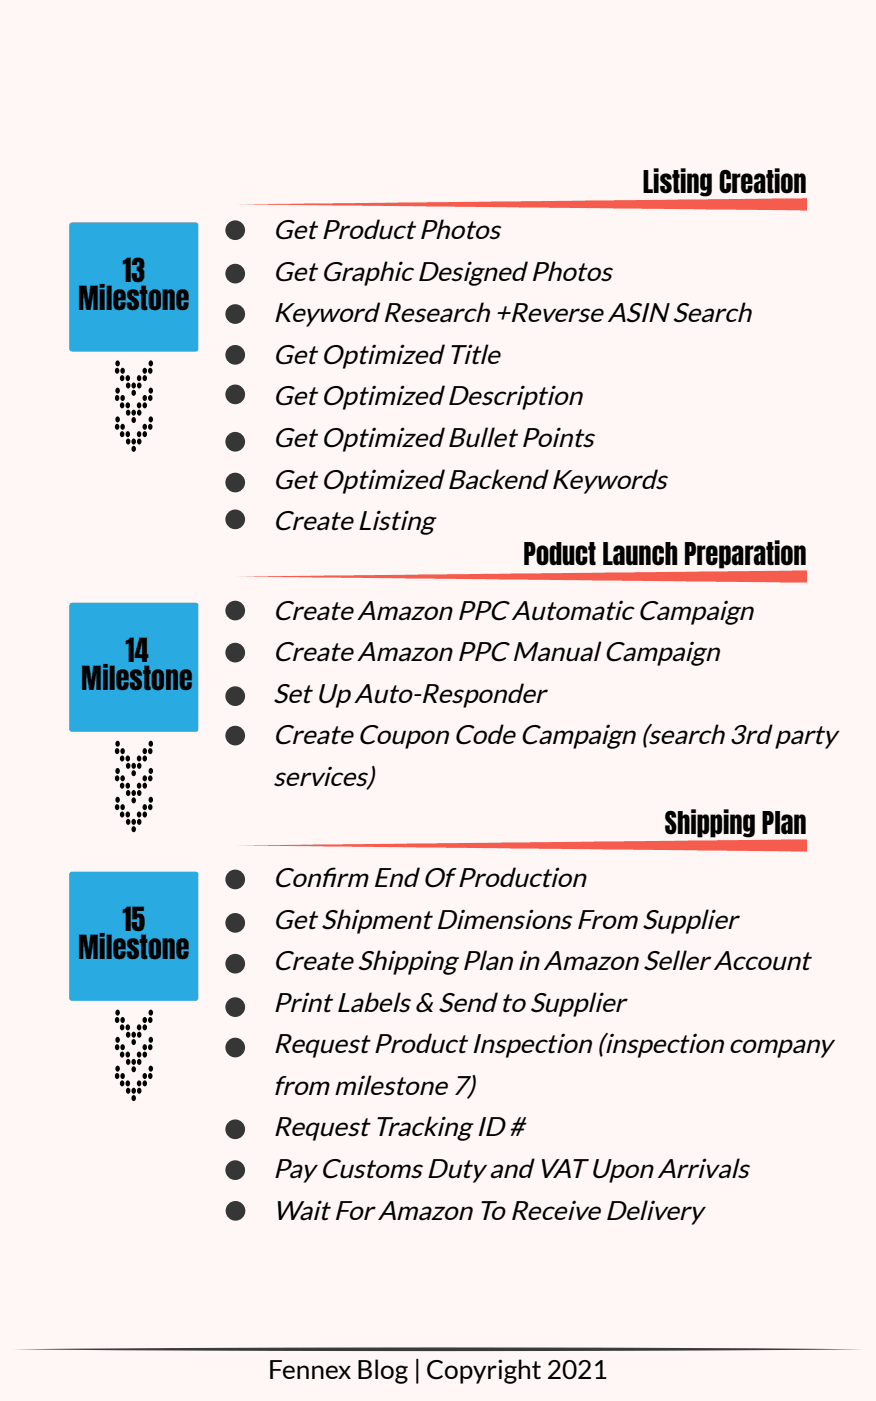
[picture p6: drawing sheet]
<svg xmlns="http://www.w3.org/2000/svg" width="423mm" height="677mm" viewBox="0 0 423 677" stroke-linecap="round" stroke-linejoin="round" font-family="sans-serif">
<path d="M0 0h423v677h-423z" fill="#fff6f6"/>
<path d="M6 652l206-1 205 1-205 1z" fill="#3b3b3b"/>
<g fill="#363636">
<circle cx="114" cy="111" r="5"/>
<circle cx="114" cy="132" r="5"/>
<circle cx="114" cy="172" r="5"/>
</g>
<path d="M114 99l276-3v6z" fill="#f65c4d"/>
<g fill="#000">
<path d="M69 182a1.2 1.2 0 0 1 2 1 1.2 1.2 0 0 1-2 1z"/>
<circle cx="57" cy="179" r="1.3"/>
<circle cx="57" cy="176" r="1.3"/>
<circle cx="59" cy="179" r="1.3"/>
<circle cx="70" cy="179" r="1.3"/>
<circle cx="73" cy="179" r="1.3"/>
<circle cx="73" cy="176" r="1.3"/>
<circle cx="57" cy="193" r="1.3"/>
<circle cx="57" cy="189" r="1.3"/>
<circle cx="59" cy="196" r="1.3"/>
<circle cx="59" cy="183" r="1.3"/>
<circle cx="59" cy="193" r="1.3"/>
<circle cx="62" cy="196" r="1.3"/>
<circle cx="62" cy="183" r="1.3"/>
<circle cx="62" cy="200" r="1.3"/>
<circle cx="62" cy="187" r="1.3"/>
<circle cx="65" cy="200" r="1.3"/>
<circle cx="65" cy="187" r="1.3"/>
<circle cx="65" cy="190" r="1.3"/>
<circle cx="67" cy="196" r="1.3"/>
<circle cx="67" cy="183" r="1.3"/>
<circle cx="67" cy="200" r="1.3"/>
<circle cx="67" cy="187" r="1.3"/>
<circle cx="70" cy="196" r="1.3"/>
<circle cx="70" cy="193" r="1.3"/>
<circle cx="73" cy="193" r="1.3"/>
<circle cx="73" cy="189" r="1.3"/>
<circle cx="57" cy="207" r="1.3"/>
<circle cx="57" cy="203" r="1.3"/>
<circle cx="59" cy="210" r="1.3"/>
<circle cx="59" cy="207" r="1.3"/>
<circle cx="62" cy="210" r="1.3"/>
<circle cx="62" cy="214" r="1.3"/>
<circle cx="65" cy="217" r="1.3"/>
<circle cx="65" cy="214" r="1.3"/>
<circle cx="65" cy="203" r="1.3"/>
<circle cx="67" cy="210" r="1.3"/>
<circle cx="67" cy="214" r="1.3"/>
<circle cx="70" cy="210" r="1.3"/>
<circle cx="70" cy="207" r="1.3"/>
<circle cx="73" cy="207" r="1.3"/>
<circle cx="73" cy="203" r="1.3"/>
</g>
<path d="M34 108h61h1v61l-1 1h-60l-1-1-1-60z" fill="#29abe2"/>
<g fill="#363636">
<circle cx="114" cy="466" r="5"/>
<circle cx="114" cy="487" r="5"/>
<circle cx="114" cy="506" r="5"/>
<circle cx="114" cy="295" r="5"/>
<circle cx="114" cy="316" r="5"/>
</g>
<path d="M114 279l276-3v6z" fill="#f65c4d"/>
<g fill="#000">
<path d="M69 366a1.2 1.2 0 0 1 2 1 1.2 1.2 0 0 1-2 1z"/>
<circle cx="57" cy="360" r="1.3"/>
<circle cx="73" cy="360" r="1.3"/>
<circle cx="57" cy="376" r="1.3"/>
<circle cx="57" cy="363" r="1.3"/>
<circle cx="57" cy="373" r="1.3"/>
<circle cx="59" cy="367" r="1.3"/>
<circle cx="59" cy="376" r="1.3"/>
<circle cx="59" cy="363" r="1.3"/>
<circle cx="62" cy="367" r="1.3"/>
<circle cx="62" cy="370" r="1.3"/>
<circle cx="65" cy="370" r="1.3"/>
<circle cx="65" cy="374" r="1.3"/>
<circle cx="67" cy="367" r="1.3"/>
<circle cx="67" cy="370" r="1.3"/>
<circle cx="70" cy="376" r="1.3"/>
<circle cx="70" cy="363" r="1.3"/>
<circle cx="73" cy="376" r="1.3"/>
<circle cx="73" cy="363" r="1.3"/>
<circle cx="73" cy="373" r="1.3"/>
<circle cx="57" cy="390" r="1.3"/>
<circle cx="57" cy="387" r="1.3"/>
<circle cx="59" cy="380" r="1.3"/>
<circle cx="59" cy="394" r="1.3"/>
<circle cx="59" cy="390" r="1.3"/>
<circle cx="62" cy="380" r="1.3"/>
<circle cx="62" cy="394" r="1.3"/>
<circle cx="62" cy="398" r="1.3"/>
<circle cx="62" cy="384" r="1.3"/>
<circle cx="65" cy="398" r="1.3"/>
<circle cx="65" cy="384" r="1.3"/>
<circle cx="65" cy="387" r="1.3"/>
<circle cx="67" cy="380" r="1.3"/>
<circle cx="67" cy="394" r="1.3"/>
<circle cx="67" cy="398" r="1.3"/>
<circle cx="67" cy="384" r="1.3"/>
<circle cx="70" cy="380" r="1.3"/>
<circle cx="70" cy="394" r="1.3"/>
<circle cx="70" cy="390" r="1.3"/>
<circle cx="73" cy="390" r="1.3"/>
<circle cx="73" cy="387" r="1.3"/>
<circle cx="65" cy="401" r="1.3"/>
</g>
<path d="M34 292l61-1 1 1v61l-1 1h-60l-1-1-1-60z" fill="#29abe2"/>
<g fill="#363636">
<circle cx="114" cy="425" r="5"/>
<circle cx="114" cy="446" r="5"/>
</g>
<path d="M114 409l276-3v6z" fill="#f65c4d"/>
<g fill="#000">
<path d="M69 496a1.2 1.2 0 0 1 2 1 1.2 1.2 0 0 1-2 1z"/>
<circle cx="57" cy="493" r="1.3"/>
<circle cx="57" cy="490" r="1.3"/>
<circle cx="59" cy="497" r="1.3"/>
<circle cx="59" cy="493" r="1.3"/>
<circle cx="62" cy="497" r="1.3"/>
<circle cx="67" cy="497" r="1.3"/>
<circle cx="70" cy="493" r="1.3"/>
<circle cx="73" cy="493" r="1.3"/>
<circle cx="73" cy="490" r="1.3"/>
<circle cx="57" cy="506" r="1.3"/>
<circle cx="57" cy="503" r="1.3"/>
<circle cx="57" cy="517" r="1.3"/>
<circle cx="59" cy="510" r="1.3"/>
<circle cx="59" cy="506" r="1.3"/>
<circle cx="62" cy="510" r="1.3"/>
<circle cx="62" cy="514" r="1.3"/>
<circle cx="62" cy="500" r="1.3"/>
<circle cx="65" cy="514" r="1.3"/>
<circle cx="65" cy="500" r="1.3"/>
<circle cx="65" cy="504" r="1.3"/>
<circle cx="65" cy="517" r="1.3"/>
<circle cx="67" cy="510" r="1.3"/>
<circle cx="67" cy="514" r="1.3"/>
<circle cx="67" cy="500" r="1.3"/>
<circle cx="70" cy="510" r="1.3"/>
<circle cx="70" cy="506" r="1.3"/>
<circle cx="73" cy="506" r="1.3"/>
<circle cx="73" cy="503" r="1.3"/>
<circle cx="73" cy="517" r="1.3"/>
<circle cx="57" cy="520" r="1.3"/>
<circle cx="59" cy="524" r="1.3"/>
<circle cx="59" cy="520" r="1.3"/>
<circle cx="62" cy="524" r="1.3"/>
<circle cx="62" cy="528" r="1.3"/>
<circle cx="65" cy="531" r="1.3"/>
<circle cx="65" cy="528" r="1.3"/>
<circle cx="67" cy="524" r="1.3"/>
<circle cx="67" cy="528" r="1.3"/>
<circle cx="70" cy="524" r="1.3"/>
<circle cx="70" cy="520" r="1.3"/>
<circle cx="73" cy="520" r="1.3"/>
</g>
<path d="M34 422l61-1 1 1v61l-1 1h-60l-1-1-1-60z" fill="#29abe2"/>
<g fill="#363636">
<circle cx="114" cy="337" r="5"/>
<circle cx="114" cy="152" r="5"/>
<circle cx="114" cy="191" r="5"/>
<circle cx="114" cy="233" r="5"/>
<circle cx="114" cy="214" r="5"/>
<circle cx="114" cy="251" r="5"/>
<circle cx="114" cy="356" r="5"/>
<circle cx="114" cy="566" r="5"/>
<circle cx="114" cy="585" r="5"/>
<circle cx="114" cy="546" r="5"/>
</g>
<g font-size="13.5">
<text x="59" y="136">13</text>
<text x="38" y="150">Milestone</text>
<text x="61" y="320">14</text>
<text x="39" y="334">Milestone</text>
<text x="59" y="450">15</text>
<text x="38" y="464">Milestone</text>
</g>
<g font-size="13.1">
<text x="132" y="116">Get Product Photos</text>
<text x="132" y="136">Get Graphic Designed Photos</text>
<text x="132" y="156">Keyword Research +Reverse ASIN Search</text>
<text x="132" y="176">Get Optimized Title</text>
<text x="132" y="196">Get Optimized Description</text>
<text x="132" y="216">Get Optimized Bullet Points</text>
<text x="132" y="236">Get Optimized Backend Keywords</text>
<text x="132" y="256">Create Listing</text>
<text x="132" y="300">Create Amazon PPC Automatic Campaign</text>
<text x="132" y="320">Create Amazon PPC Manual Campaign</text>
<text x="132" y="340">Set Up Auto-Responder</text>
<text x="132" y="360">Create Coupon Code Campaign (search 3rd party</text>
<text x="132" y="380">services)</text>
<text x="132" y="429">Confrm End Of Production</text>
<text x="155" y="429">i</text>
<text x="132" y="449">Get Shipment Dimensions From Supplier</text>
<text x="132" y="469">Create Shipping Plan in Amazon Seller Account</text>
<text x="132" y="489">Print Labels &amp; Send to Supplier</text>
<text x="132" y="509">Request Product Inspection (inspection company</text>
<text x="132" y="529">from milestone 7)</text>
<text x="132" y="549">Request Tracking ID #</text>
<text x="132" y="569">Pay Customs Duty and VAT Upon Arrivals</text>
<text x="132" y="590">Wait For Amazon To Receive Delivery</text>
</g>
<g font-size="12.7">
<text x="311" y="93">Listing Creation</text>
<text x="253" y="273">Poduct Launch Preparation</text>
<text x="321" y="403">Shipping Plan</text>
<text x="130" y="667">Fennex Blog | Copyright 2021</text>
</g>
</svg>
